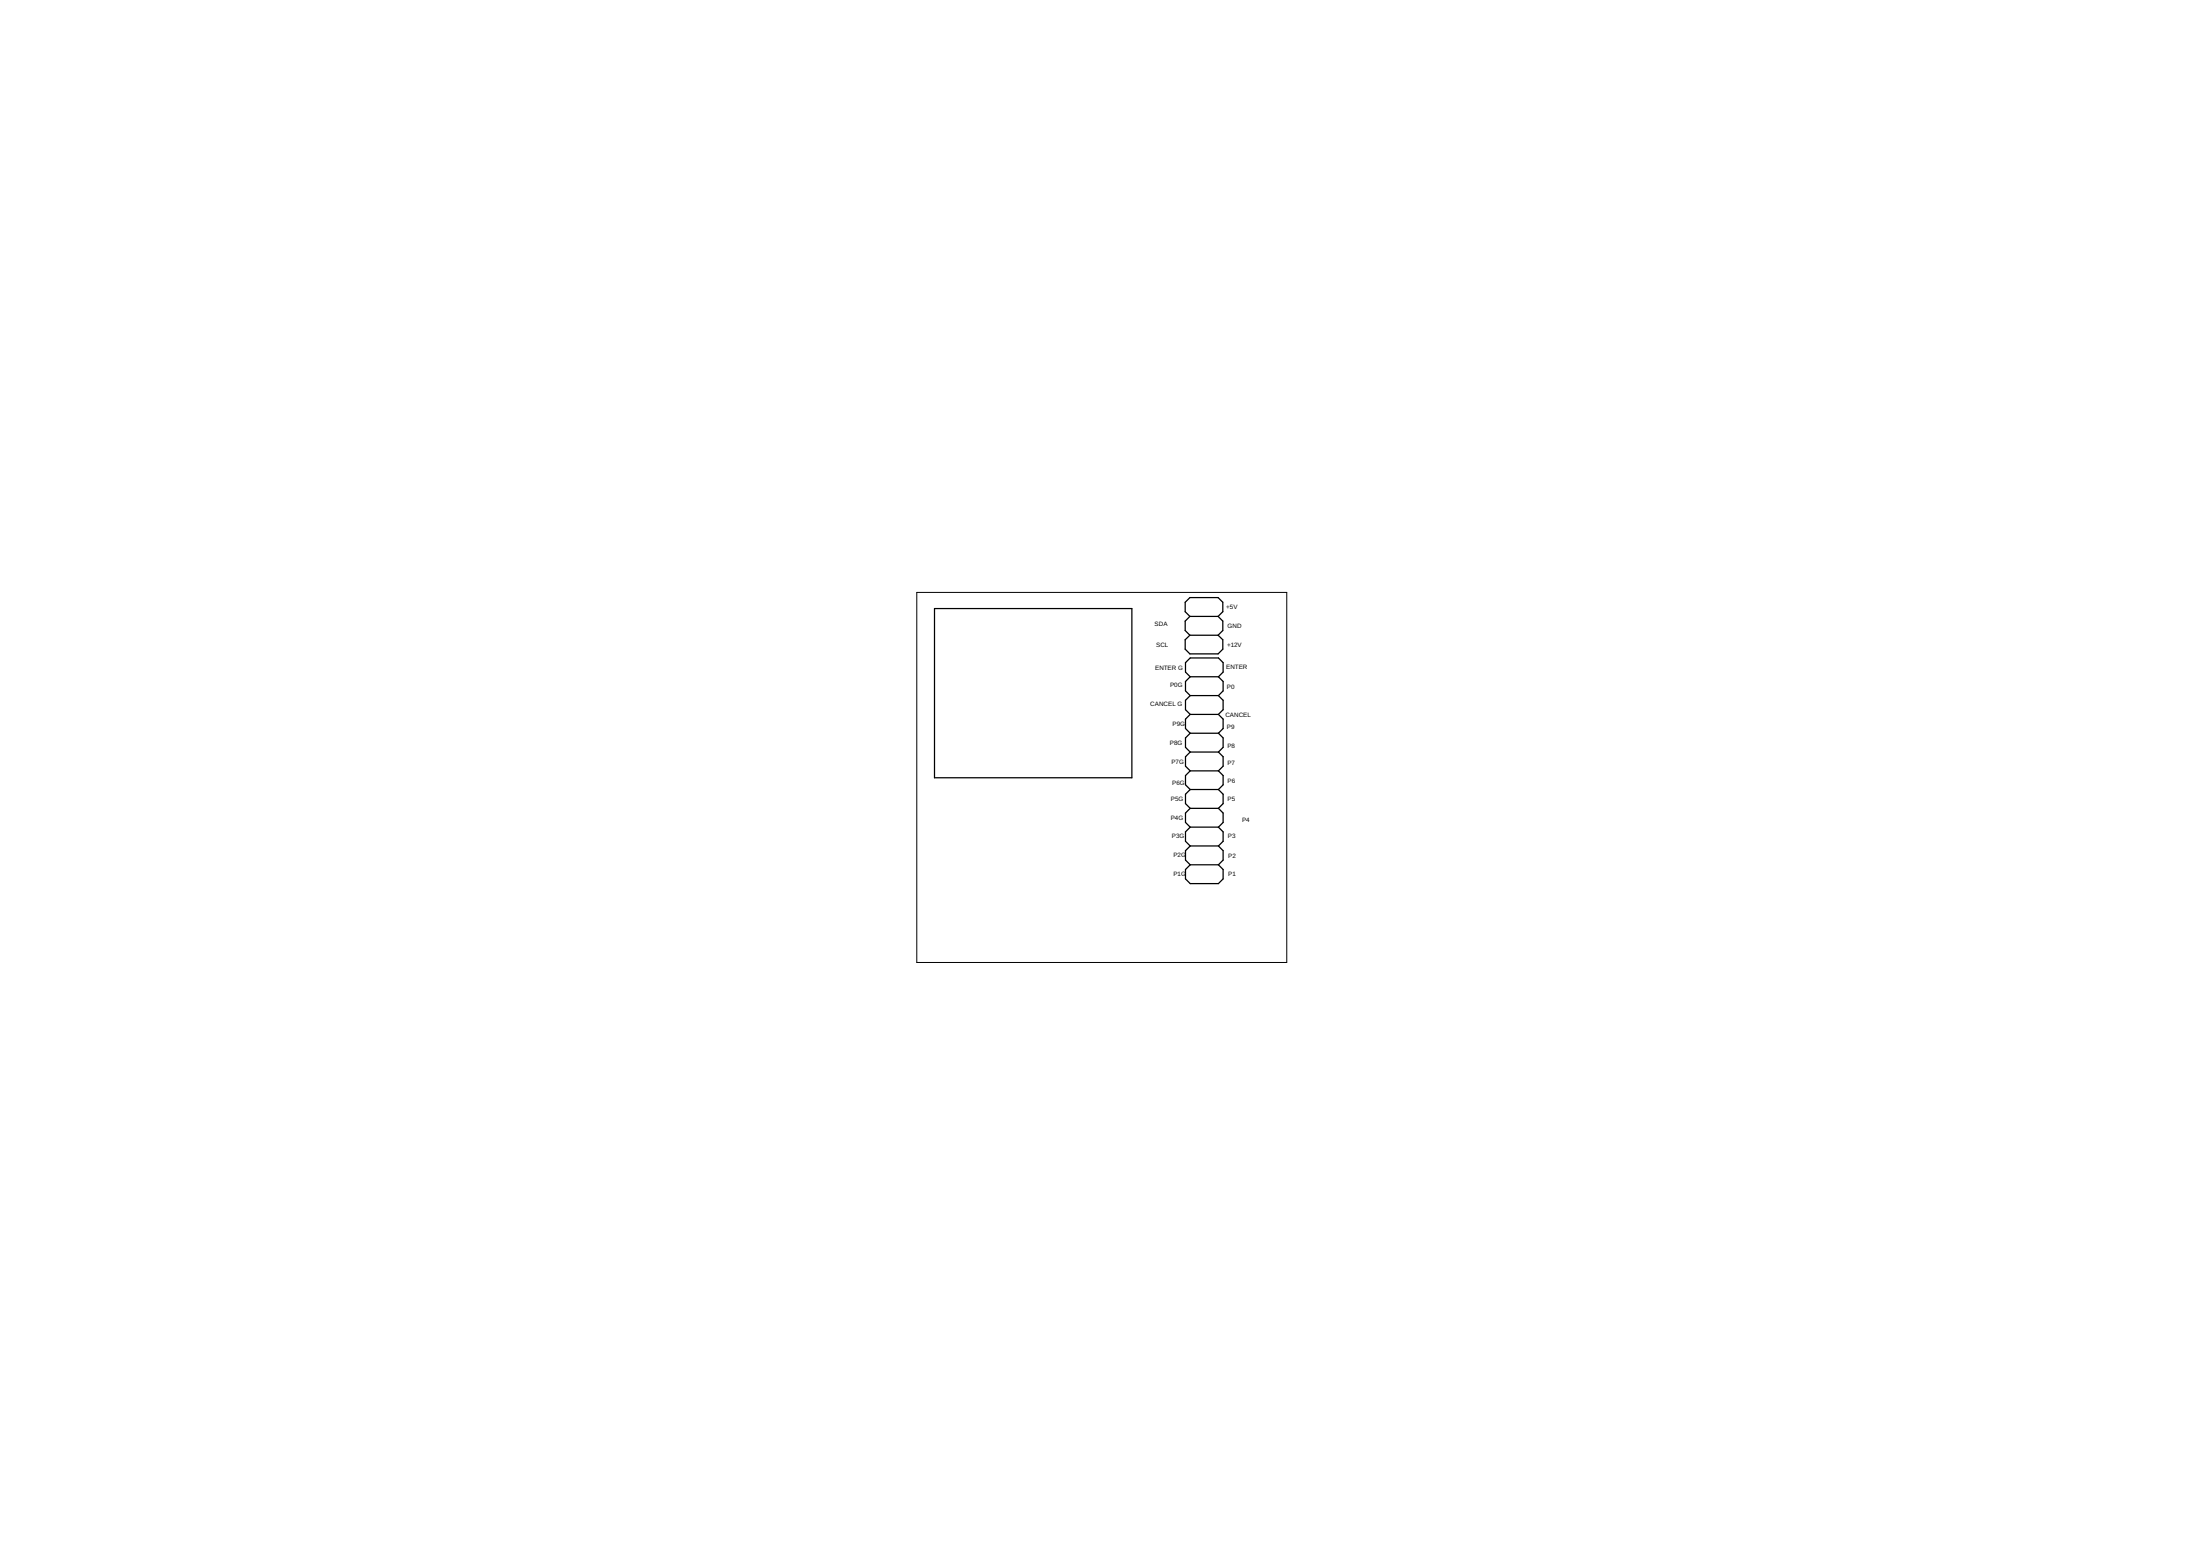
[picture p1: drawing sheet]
<svg xmlns="http://www.w3.org/2000/svg" width="297mm" height="210mm" viewBox="0 0 297 210" stroke-linecap="round" stroke-linejoin="round" font-family="sans-serif">
<g fill="none" stroke="#000" stroke-width=".17">
<path d="M126.2 82.1h26.6v22.9h-26.6zM160.7 85.7l-.7 .7v1.2l.7 .7h3.8l.6-.7v-1.2l-.6-.7M160.7 83.2l-.7-.6v-1.3l.7-.6h3.8l.6 .6v1.3l-.6 .6M160.7 83.2l-.7 .6v1.3l.7 .6M160.7 85.7h3.8M160.7 83.2h3.8M160.7 91.4l-.6-.7v-1.2l.6-.7h3.8l.6 .7v1.2l-.6 .7M160.7 91.4l-.6 .6v1.3l.6 .6M160.7 93.9l-.6 .6v1.3l.6 .6M160.7 96.4l-.6 .7v1.2l.6 .7M160.7 99l-.6 .6v1.3l.6 .6M160.7 99h3.8"/>
<path d="M160.7 96.4h3.8M160.7 93.9h3.8M160.7 91.4h3.8M164.5 83.2l.6 .6v1.3l-.6 .6M164.5 91.4l.6 .6v1.3l-.6 .6M164.5 93.9l.6 .6v1.3l-.6 .6M164.5 96.4l.6 .7v1.2l-.6 .7M164.5 99l.6 .6v1.3l-.6 .6M160.7 116.7l-.6 .7v1.2l.6 .7h3.8l.6-.7v-1.2l-.6-.7M160.7 101.5l-.6 .7v1.2l.6 .7M160.7 104.1l-.6 .6v1.2l.6 .7M160.7 106.6l-.6 .6v1.3l.6 .6"/>
<path d="M160.7 109.1l-.6 .6v1.3l.6 .7M160.7 111.7l-.6 .6v1.3l.6 .6M160.7 114.2l-.6 .6v1.3l.6 .6M160.7 116.7h3.8M160.7 114.2h3.8M160.7 111.7h3.8M160.7 109.1h3.8M160.7 106.6h3.8M160.7 104.1h3.8M160.7 101.5h3.8M164.5 101.5l.6 .7v1.2l-.6 .7M164.5 104.1l.6 .6v1.2l-.6 .7"/>
<path d="M164.5 106.6l.6 .6v1.3l-.6 .6M164.5 109.1l.6 .6v1.3l-.6 .7M164.5 111.7l.6 .6v1.3l-.6 .6M164.5 114.2l.6 .6v1.3l-.6 .6"/>
</g>
<path d="M123.8 80h49.9v49.9h-49.9z" fill="none" stroke="#000" stroke-width=".14"/>
<g font-size=".8">
<text x="165.6" y="82.2">+5V</text>
<text x="155.9" y="84.5">SDA</text>
<text x="156.1" y="87.4">SCL</text>
<text x="165.7" y="87.3">+12V</text>
<text x="165.8" y="84.8">GND</text>
<text x="155.3" y="95.3">CANCEL G</text>
<text x="156" y="90.4">ENTER G</text>
<text x="158" y="92.7">P0G</text>
<text x="165.6" y="90.4">ENTER</text>
<text x="165.6" y="93.1">P0</text>
<text x="157.9" y="100.6">P8G</text>
<text x="158.3" y="98">P9G</text>
<text x="165.4" y="96.8">CANCEL</text>
<text x="165.7" y="98.4">P9</text>
<text x="165.7" y="100.9">P8</text>
<text x="158.2" y="103.1">P7G</text>
<text x="158.3" y="106">P6G</text>
<text x="165.7" y="103.2">P7</text>
<text x="165.7" y="105.7">P6</text>
<text x="158.1" y="110.7">P4G</text>
<text x="158.1" y="108.2">P5G</text>
<text x="158.2" y="113.2">P3G</text>
<text x="165.8" y="108.2">P5</text>
<text x="165.8" y="113.2">P3</text>
<text x="167.7" y="111">P4</text>
<text x="158.4" y="118.3">P1G</text>
<text x="158.4" y="115.7">P2G</text>
<text x="165.8" y="118.3">P1</text>
<text x="165.8" y="115.9">P2</text>
</g>
</svg>
